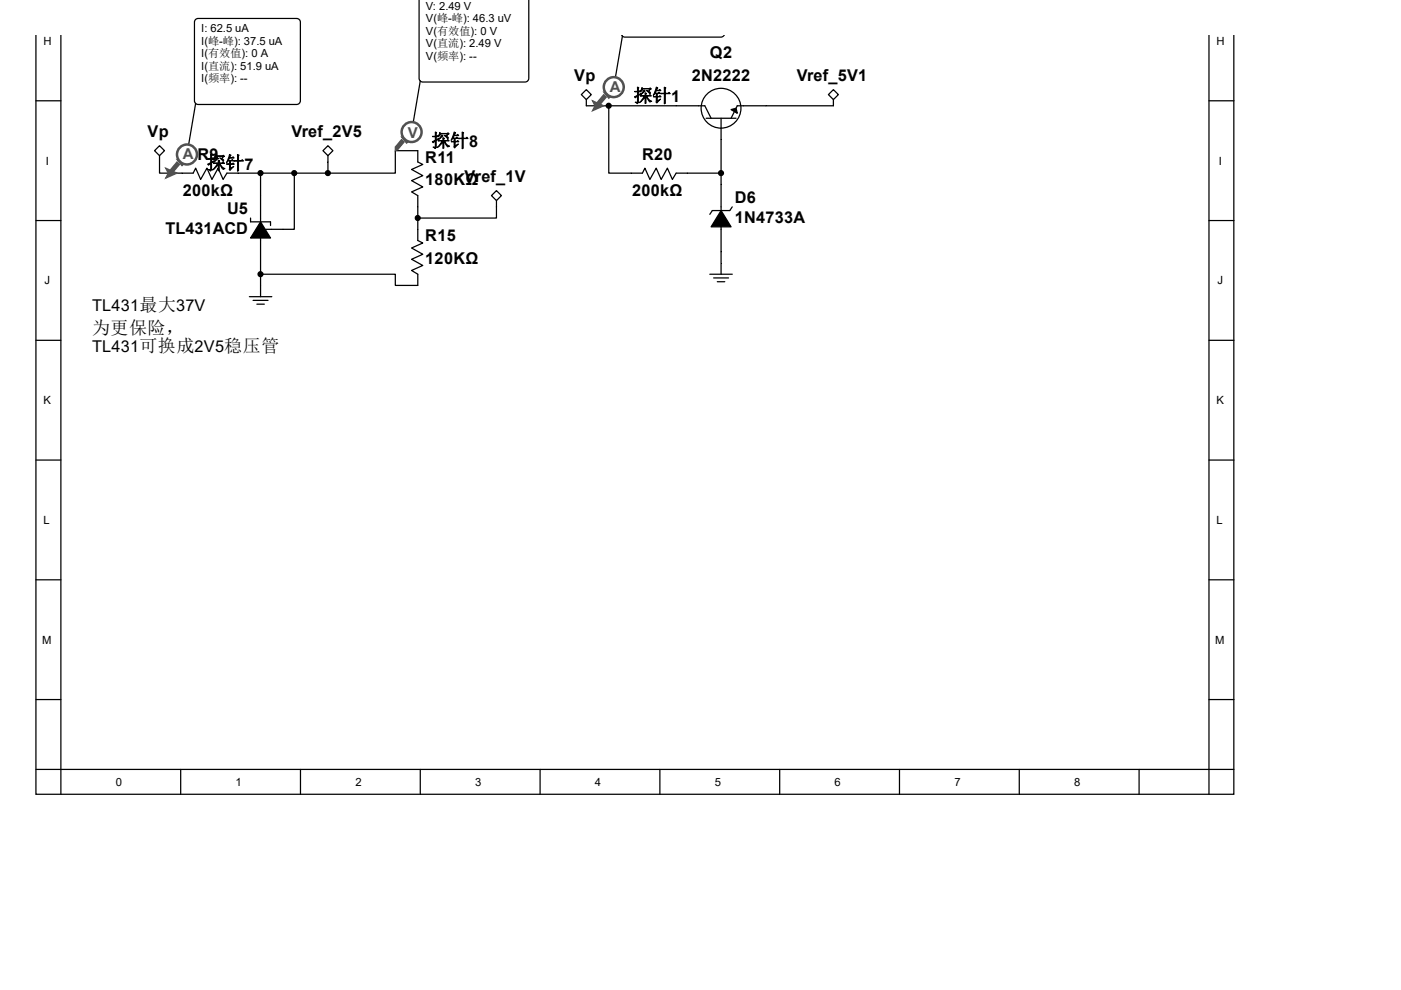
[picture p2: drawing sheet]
<svg xmlns="http://www.w3.org/2000/svg" width="297mm" height="210mm" viewBox="0 0 297 210" stroke-linecap="round" stroke-linejoin="round" font-family="sans-serif">
<g fill="none" stroke="#000" stroke-width=".26">
<path d="M7.6 7.6v160.9h254v-160.9M12.9 7.6v160.9M256.3 7.6v160.9M7.6 21.4h5.3M32.8 32l1-1.1 1.1 1.1-1.1 1zM33.8 33v3.7h7.2l.5-1 1 2.4 1.4-2.4 1 2.4 1.3-2.4 1.1 2.4 .8-1.4h7.1M55.2 36.7v21.5M55.2 36.7h14.3M62.4 36.7v11.9h-6.1M68.5 32l1-1.1 1.1 1.1-1.1 1zM69.5 36.7h14.3v-4.7h4.8v2.4l1 .5-2.3 1 2.3 1.4-2.3 1 2.3 1.3-2.3 1.1 1.3 .8v9.5l1 .5-2.3 1.1 2.3 1.3-2.3 1.1 2.3 1.3-2.3 1.1 1.3 .8v2.3h-4.8v-2.3h-28.6v4.7M69.5 33v3.7"/>
<path d="M123.3 20.1l1-1.1 1.1 1.1-1.1 1zM124.3 21.1v1.3h4.8v14.3h7.1l.5-1 1.1 2.4 1.3-2.4 1.1 2.4 1.3-2.4 1.1 2.4 .8-1.4h9.5v21.5M129.1 22.4h20.3l1.4 2.7M149.7 25.1h6.4M152.9 25.1v11.6M175.6 20.1l1.1-1.1 1.1 1.1-1.1 1zM176.7 21.1v1.3h-20.4l-1.3 2.7M256.3 21.4h5.3M7.6 46.8h5.3M53.1 46.2v.9h4.3v.7M104.2 41.5l1.1-1.1 1 1.1-1 1zM105.3 42.5v3.7h-16.7"/>
<path d="M150.5 58.2h4.8M151.3 58.9h3.2M152.1 59.8h1.6M155.3 43.9l-.6 .8h-3.7l-.5 .8M256.3 46.8h5.3M7.6 72.2h5.3M52.9 62.9h4.7M53.7 63.7h3.1M54.5 64.5h1.5M256.3 72.2h5.3M7.6 97.6h5.3M256.3 97.6h5.3"/>
<path d="M7.6 123h5.3M256.3 123h5.3M7.6 148.4h5.3M256.3 148.4h5.3M7.6 163.2h254M38.3 163.2v5.3M63.7 163.2v5.3M89.1 163.2v5.3M114.5 163.2v5.3M139.9 163.2v5.3M165.3 163.2v5.3M190.7 163.2v5.3"/>
<path d="M216.1 163.2v5.3M241.5 163.2v5.3"/>
<circle cx="152.9" cy="23" r="4.2"/>
</g>
<g fill="#000" stroke="#000" stroke-width=".26">
<path d="M155 23.2l1.1-.2 .2 1z" fill-rule="evenodd"/>
<path d="M55.2 47.1l2.2 3.4h-4.3z" fill-rule="evenodd"/>
<path d="M152.9 44.7l2.1 3.4h-4.2z" fill-rule="evenodd"/>
<circle cx="55.2" cy="36.7" r=".52"/>
<circle cx="62.4" cy="36.7" r=".52"/>
<circle cx="69.5" cy="36.7" r=".52"/>
<circle cx="129.1" cy="22.4" r=".52"/>
<circle cx="152.9" cy="36.7" r=".52"/>
<circle cx="55.2" cy="58.2" r=".52"/>
<circle cx="88.6" cy="46.2" r=".52"/>
</g>
<path d="M131.7 7.6h21.9l-.8 .3h-20.3z" fill-rule="evenodd" fill="#fff" stroke="#000" stroke-width=".26"/>
<path d="M132 7.6l-1.9 10.9" fill="none" stroke="#000" stroke-width=".26"/>
<path d="M125.6 21.4l2.4 1-2.4 1.1 .6-1.1z" fill-rule="evenodd" fill="#505050"/>
<path d="M125.6 21.4l2.4 1-2.4 1.1 .6-1.1z" fill="none" stroke="#505050" stroke-width=".26"/>
<path d="M128 20.1l.5 .5-1.3 1.6-.5 .2v-.7z" fill-rule="evenodd" fill="#505050"/>
<path d="M128 20.1l.5 .5-1.3 1.6-.5 .2v-.7z" fill="none" stroke="#505050" stroke-width=".26"/>
<path d="M128 19.5h.3l1 1.1-.2 .2z" fill-rule="evenodd" fill="#505050"/>
<path d="M128 19.5h.3l1 1.1-.2 .2z" fill="none" stroke="#505050" stroke-width=".26"/>
<circle cx="130.1" cy="18.5" r="2.12" fill="#fff"/>
<circle cx="130.1" cy="18.5" r="2.12" fill="none" stroke="#505050" stroke-width=".53"/>
<path d="M41.5 4.1l.5-.2h20.9a.79 .79 0 0 1 .8 .8v16.7a.8 .8 0 0 1-.8 .8h-20.9a.79 .79 0 0 1-.8-.8v-16.7z" fill-rule="evenodd" fill="#fff" stroke="#000" stroke-width=".26"/>
<path d="M41.5 21.9l-1.9 10.9" fill="none" stroke="#000" stroke-width=".26"/>
<path d="M35.1 35.7l2.4 1-2.4 1.1 .6-1.1z" fill-rule="evenodd" fill="#505050"/>
<path d="M35.1 35.7l2.4 1-2.4 1.1 .6-1.1z" fill="none" stroke="#505050" stroke-width=".26"/>
<path d="M37.5 34.4l.6 .5-1.4 1.6-.5 .2v-.8z" fill-rule="evenodd" fill="#505050"/>
<path d="M37.5 34.4l.6 .5-1.4 1.6-.5 .2v-.8z" fill="none" stroke="#505050" stroke-width=".26"/>
<path d="M37.5 33.8h.3l1 1.1-.2 .2z" fill-rule="evenodd" fill="#505050"/>
<path d="M37.5 33.8h.3l1 1.1-.2 .2z" fill="none" stroke="#505050" stroke-width=".26"/>
<circle cx="39.6" cy="32.8" r="2.12" fill="#fff"/>
<circle cx="39.6" cy="32.8" r="2.12" fill="none" stroke="#505050" stroke-width=".53"/>
<path d="M88.9 -.1h23.2v16.7a.8 .8 0 0 1-.8 .8h-21.7a.79 .79 0 0 1-.7-.8z" fill-rule="evenodd" fill="#fff" stroke="#000" stroke-width=".26"/>
<path d="M89.1 17.1l-1.8 10.9" fill="none" stroke="#000" stroke-width=".26"/>
<path d="M85.2 29.6l.5 .5-1.4 1.6-.5 .3v-.8z" fill-rule="evenodd" fill="#505050"/>
<path d="M85.2 29.6l.5 .5-1.4 1.6-.5 .3v-.8z" fill="none" stroke="#505050" stroke-width=".26"/>
<path d="M85.2 29.1h.2l1.1 1-.3 .3z" fill-rule="evenodd" fill="#505050"/>
<path d="M85.2 29.1h.2l1.1 1-.3 .3z" fill="none" stroke="#505050" stroke-width=".26"/>
<circle cx="87.3" cy="28" r="2.12" fill="#fff"/>
<circle cx="87.3" cy="28" r="2.12" fill="none" stroke="#505050" stroke-width=".53"/>
<g font-size="4">
<text x="134.4" y="21.7">探针</text>
<text x="43.9" y="36">探针</text>
<text x="91.5" y="31.2">探针</text>
</g>
<text font-size="3.8" x="19.5" y="70.8">为更保险，</text>
<g font-size="3.5">
<text x="121.8" y="17.1">Vp</text>
<text x="146.7" y="17.1">2N2222</text>
<text x="150.5" y="12.3">Q2</text>
<text x="168.9" y="17.1">Vref_5V1</text>
<text x="31.3" y="29">Vp</text>
<text x="61.8" y="29">Vref_2V5</text>
<text x="90.2" y="34.5">R11</text>
<text x="136.1" y="34">R20</text>
<text x="38.8" y="41.7">200kΩ</text>
<text x="90.2" y="39.3">180KVref_1V</text>
<text x="98.7" y="39.3">Ω</text>
<text x="134" y="41.7">200kΩ</text>
<text x="48.2" y="45.4">U5</text>
<text x="155.8" y="43">D6</text>
<text x="155.8" y="47.2">1N4733A</text>
<text x="35.1" y="49.6">TL431ACD</text>
<text x="90.2" y="51.2">R15</text>
<text x="90.2" y="56">120KΩ</text>
<text x="19.5" y="66">TL431最大37V</text>
<text x="19.5" y="74.7">TL431可换成2V5稳压管</text>
</g>
<g font-size="3.4">
<text x="142.3" y="21.7">1</text>
<text x="51.8" y="36">7</text>
<text x="99.4" y="31.2">8</text>
</g>
<g font-size="3.2" fill="#505050">
<text x="129.3" y="19.4">A</text>
<text x="86.5" y="29.3">V</text>
<text x="38.8" y="33.7">A R9</text>
</g>
<g font-size="2.4">
<text x="90.3" y="2.1">V: 2.49 V</text>
<text x="90.3" y="4.7">V(峰-峰): 46.3 uV</text>
<text x="9.2" y="9.5">H</text>
<text x="42.7" y="6.8">I: 62.5 uA</text>
<text x="42.7" y="9.5">I(峰-峰): 37.5 uA</text>
<text x="90.3" y="7.4">V(有效值): 0 V</text>
<text x="90.3" y="10">V(直流): 2.49 V</text>
<text x="257.9" y="9.5">H</text>
<text x="42.7" y="12.1">I(有效值): 0 A</text>
<text x="42.7" y="14.8">I(直流): 51.9 uA</text>
<text x="42.7" y="17.4">I(频率): --</text>
<text x="90.3" y="12.7">V(频率): --</text>
<text x="9.7" y="34.9">I</text>
<text x="258.4" y="34.9">I</text>
<text x="9.4" y="60.3">J</text>
<text x="258.1" y="60.3">J</text>
<text x="9.2" y="85.7">K</text>
<text x="257.9" y="85.7">K</text>
<text x="9.2" y="111.1">L</text>
<text x="257.9" y="111.1">L</text>
<text x="8.9" y="136.5">M</text>
<text x="257.6" y="136.5">M</text>
<text x="24.5" y="166.7">0</text>
<text x="49.9" y="166.7">1</text>
<text x="75.3" y="166.7">2</text>
<text x="100.7" y="166.7">3</text>
<text x="126.1" y="166.7">4</text>
<text x="151.5" y="166.7">5</text>
<text x="176.9" y="166.7">6</text>
<text x="202.3" y="166.7">7</text>
<text x="227.7" y="166.7">8</text>
</g>
</svg>
